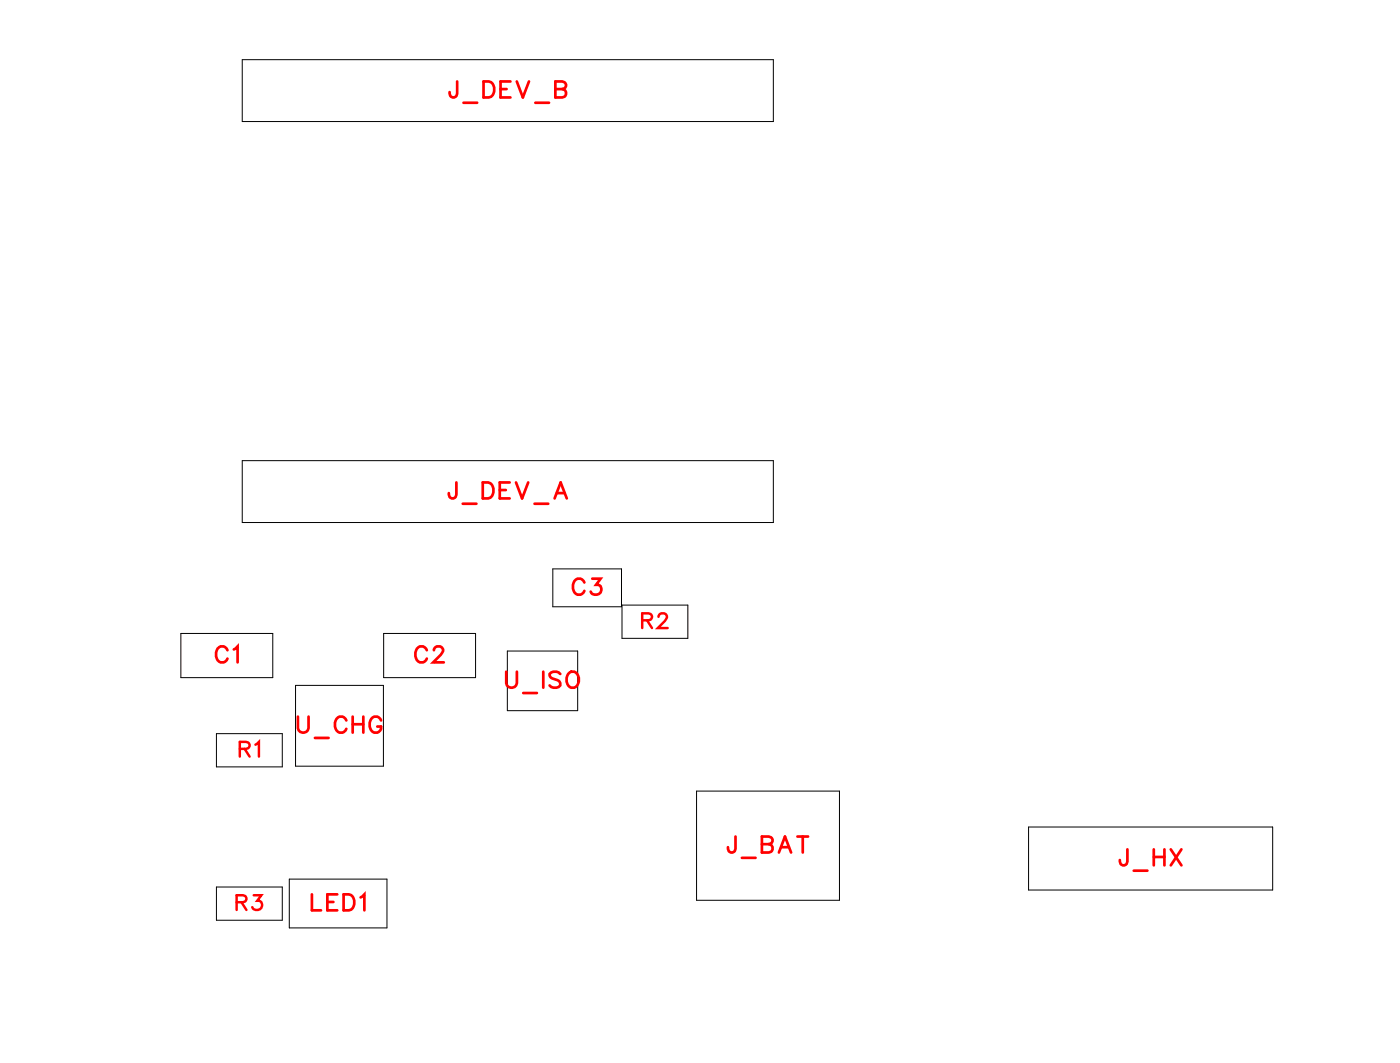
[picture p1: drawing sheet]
<svg xmlns="http://www.w3.org/2000/svg" width="62mm" height="47mm" viewBox="0 0 62 47" stroke-linecap="round" stroke-linejoin="round" font-family="sans-serif">
<g fill="none" stroke="#000" stroke-width=".04">
<path d="M10.8 2.6h23.5v2.8h-23.5zM8 28.1h4.1v1.9h-4.1zM9.6 32.5h2.9v1.5h-2.9zM9.6 39.3h2.9v1.5h-2.9zM10.8 20.4h23.5v2.8h-23.5zM12.8 39h4.4v2.1h-4.4zM13.1 30.4h3.9v3.6h-3.9zM17 28.1h4.1v1.9h-4.1zM22.5 28.9h3.1v2.6h-3.1zM24.5 25.2h3.1v1.7h-3.1zM27.6 26.8h2.9v1.5h-2.9zM30.9 35.1h6.4v4.8h-6.4z"/>
<path d="M45.6 36.7h10.9v2.8h-10.9z"/>
</g>
<g fill="none" stroke="#f00" stroke-width=".12">
<path d="M20.3 3.6v.7h-.3v-.2M20.6 4.6h.6M21.5 3.6h.2a.38 .38 0 0 1 .2 .4 .38 .38 0 0 1-.2 .3h-.2zM22.2 3.9h.3M22.7 3.6h-.5v.7h.5M22.9 3.6l.3 .7 .3-.7M23.8 4.6h.6M24.6 3.9l.5 .1v.2l-.1 .1h-.4v-.7l.5 .1v.2h-.1M10.1 28.8a.26 .26 0 0 0-.3-.1 .26 .26 0 0 0-.2 .2v.2a.26 .26 0 0 0 .2 .3 .26 .26 0 0 0 .3-.2M10.4 28.8l.1-.1v.7M13.2 31.8v.5l.2 .2 .3-.1v-.6M13.8 39.7v.7h.4"/>
<path d="M14 32.7h.6M14.5 40h.3M15 39.7h-.5v.7h.5M15.2 39.7h.3a.38 .38 0 0 1 .2 .3 .38 .38 0 0 1-.2 .4h-.3zM15.4 31.9a.26 .26 0 0 0-.3-.1 .26 .26 0 0 0-.2 .2v.2a.26 .26 0 0 0 .2 .3 .26 .26 0 0 0 .3-.2M15.7 31.8v.7M15.7 32.1h.4M16 39.8l.2-.1v.7M16.1 31.8v.7M16.9 31.9a.26 .26 0 0 0-.3-.1 .26 .26 0 0 0-.2 .2v.2a.25 .25 0 0 0 .3 .3 .25 .25 0 0 0 .2-.3h-.2M18.9 28.8a.26 .26 0 0 0-.3-.1 .26 .26 0 0 0-.2 .2v.2a.26 .26 0 0 0 .2 .3 .26 .26 0 0 0 .3-.2M19.3 28.8l.1-.1h.1l.2 .1-.1 .2-.4 .4h.5"/>
<path d="M20.3 21.4l-.1 .6-.2 .1-.1-.2M20.5 22.3h.6M21.4 21.4h.3a.38 .38 0 0 1 .2 .3 .38 .38 0 0 1-.2 .4h-.3zM22.2 21.7h.2M22.5 29.8v.5l.2 .2 .2-.1v-.6M22.6 21.4h-.4v.7h.4M22.9 21.4l.3 .7 .2-.7M23.2 30.7h.6M23.7 22.3h.6M24.1 29.8v.7M24.6 22.1l.3-.7 .3 .7M24.7 21.9h.4"/>
<path d="M24.9 29.9l-.2-.1-.3 .1 .1 .2 .3 .1 .1 .2-.2 .1-.3-.1M25.2 29.9l.1-.1a.33 .33 0 0 1 .4 .3 .33 .33 0 0 1-.4 .4l-.2-.3zM25.9 25.8a.26 .26 0 0 0-.3-.1 .26 .26 0 0 0-.2 .2v.2a.26 .26 0 0 0 .2 .3 .26 .26 0 0 0 .3-.2M26.3 25.7h.4l-.2 .2a.24 .24 0 0 1 .1 .4 .24 .24 0 0 1-.4-.1M32.6 37.1v.6l-.2 .1-.1-.2M32.9 38h.6M33.8 37.4l.5 .1v.2l-.2 .1h-.3v-.7l.5 .1v.2h-.2M34.6 37.8l.2-.7 .3 .7M34.7 37.6h.3M35.4 37.1h.5M35.6 37.1v.7M50 37.7v.6h-.2l-.1-.2"/>
<path d="M50.3 38.6h.6M51.2 37.7v.7M51.2 38h.5M51.7 37.7v.7M52 37.7l.4 .7M52.4 37.7l-.4 .7"/>
</g>
<path d="M10.6 33.2h.4v-.2l-.4-.1v.6M10.9 33.2l.2 .3M11.3 39.7h.3l-.2 .2a.22 .22 0 0 1 .2 .4 .22 .22 0 0 1-.4-.1M11.3 33l.2-.1v.6M28.5 27.5h.4v-.2l-.4-.1v.6M28.7 27.5l.2 .3M29.2 27.4l.2-.2 .2 .1-.4 .5h.4M10.5 40h.4v-.2l-.4-.1v.6M10.7 40l.2 .3" fill="none" stroke="#f00" stroke-width=".11"/>
<g font-size="1.2" fill="#fff">
<text x="19.9" y="4.6">J_DEV_B</text>
<text x="19.9" y="22.4">J_DEV_A</text>
<text x="9.5" y="29.7">C1</text>
<text x="18.4" y="29.7">C2</text>
<text x="25.4" y="26.7">C3</text>
<text x="13.2" y="32.8">U_CHG</text>
<text x="22.4" y="30.8">U_ISO</text>
<text x="13.8" y="40.7">LED1</text>
<text x="32.2" y="38.1">J_BAT</text>
<text x="49.6" y="38.7">J_HX</text>
</g>
<g font-size="1.1" fill="#fff">
<text x="28.4" y="28.1">R2</text>
<text x="10.6" y="33.8">R1</text>
<text x="10.4" y="40.6">R3</text>
</g>
</svg>
